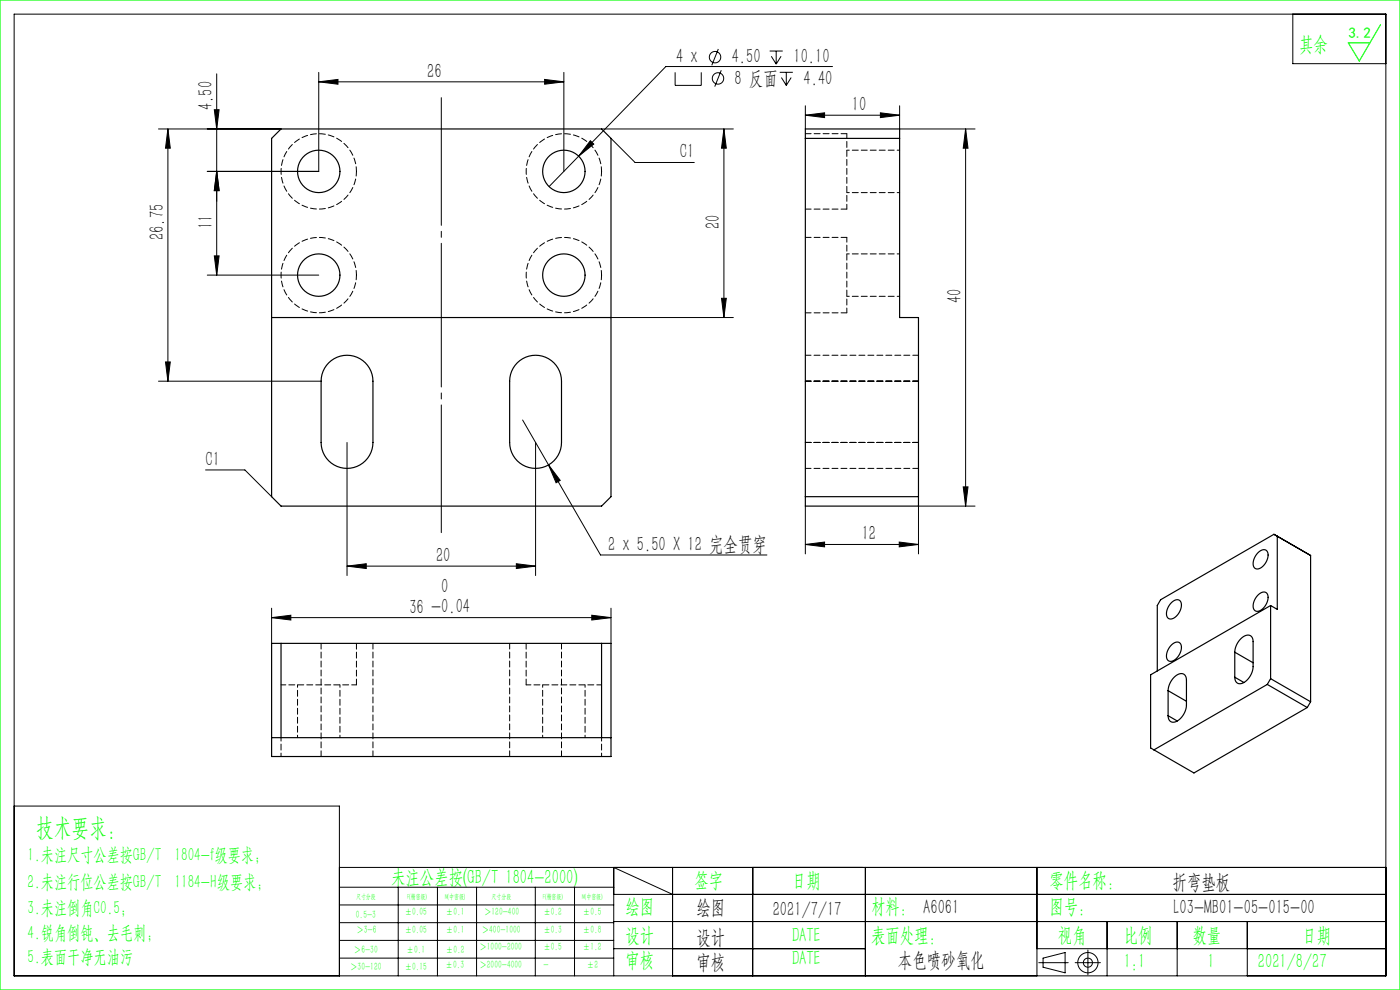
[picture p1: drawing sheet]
<svg xmlns="http://www.w3.org/2000/svg" width="297mm" height="210mm" viewBox="0 0 297 210" stroke-linecap="round" stroke-linejoin="round" font-family="sans-serif">
<g fill="none" stroke="#000" stroke-width=".21">
<path d="M3 3h291v204h-291zM46 15.7v42.7M67.6 17.4l4.1-.6v1.1zM67.6 15.4v21h-23.6M67.6 17.4h52M115.5 16.8l4.1 .6-4.1 .5zM119.6 15.4v21M143.2 15.3v2.8h5.6v-2.8M152.4 10.4l-1.4 3.5M153 14.9l-1.4 3.5M163.3 10.8h2.7M163.6 11.9l1.1 1.7"/>
<path d="M164.7 10.8v2.8M165.4 15.3h2.8M165.7 11.9l-1 1.7M165.8 16.4l1 1.7M166.8 15.3v2.8M167.8 16.4l-1 1.7M176.6 14.1h-35.3l-18.5 19M274.3 3v10.5h19.7M33.6 27.4h26M35.6 27.4v53.5M35.6 27.4l.5 4h-1zM45.5 23.3h1l-.5 4.1z"/>
<path d="M46 36.4l.5 4h-1zM122.8 33.1l-6.3 6.5M125.2 29.9l.8 .7-3.2 2.5zM127.6 27.4h28M129.6 29.4l5.1 5.1h12.6M153.6 27.4v40M153.6 27.4l.5 4h-1zM170.8 24.4l4.1-.5v1zM170.8 22.4v5M170.8 24.4h20M186.8 23.9l4 .5-4 .5zM190.8 22.4v5h16"/>
<path d="M204.8 27.4l.6 4h-1.1zM204.8 27.4v80M44 58.4h23.6M45.5 54.3h1l-.5 4.1zM35.1 76.8h1l-.5 4.1zM129.6 67.4h26M153.1 63.3h1l-.5 4.1zM33.6 80.9h34.5M43.6 99.7h8.4l5.6 5.7M73.6 93.9v28.2M110.9 89.1l16.5 28.6h35.3M113.6 93.9v28.2"/>
<path d="M116.4 98.6l2.4 3.3-.8 .5zM109.5 119.6l4.1 .5-4.1 .5zM170.8 115.5l4.1-.5v1zM170.8 107.4v10.1M170.8 115.5h24M190.8 115l4 .5-4 .5zM204.3 103.3h1.1l-.6 4.1zM206.8 107.4h-12v10.1M57.6 131l4.1-.5v1zM57.6 129v7.5M57.6 131h72M73.6 120.1l4.1-.5v1z"/>
<path d="M73.6 120.1h40M125.5 130.5l4.1 .5-4.1 .5zM129.6 129v7.5M3 171h69v36M72 184h222M72 188.2h58.2M72 192h58.2M72 195.7h58.2M72 199.5h58.2M84.5 188.2v18.8M92.8 188.2v18.8M101.1 188.2v18.8"/>
<path d="M113.6 188.2v18.8M121.9 188.2v18.8M130.2 189.7h163.8M130.2 195.5h163.8M142.7 189.7l-12.5-5.7v23M142.7 184v23M159.7 184v23M183.6 184v23M220 184v23M234.9 195.5v11.5M249.7 195.5v11.5M264.6 195.5v11.5"/>
<path d="M72 203.2h58.2M130.2 201.2h53.4M220 201.2h74M220.4 204.2h6.2M221.3 203.2l4.7-1.1v4.3l-4.7-1.2zM228.1 204.2h5.3M230.8 201.5v5.3"/>
<circle cx="151.7" cy="12.1" r="1.21"/>
<circle cx="152.3" cy="16.6" r="1.21"/>
<circle cx="230.8" cy="204.2" r="2.15"/>
<circle cx="230.8" cy="204.2" r=".96"/>
</g>
<path d="M93.6 113v-92.3" fill="none" stroke="#000" stroke-width=".21" stroke-dasharray="30.5 1.3 1.3 1.3" stroke-dashoffset="3.4"/>
<path d="M0 0h297v210h-297zM292.9 5.2l-4.5 7.7-2.4-3.8h4.6" fill="none" stroke="#0f0" stroke-width=".25"/>
<g fill="#000">
<path d="M67.6 17.4l4.1-.6v1.1zM115.5 16.8l4.1 .6-4.1 .5z"/>
<path d="M46 36.4l.5 4h-1zM45.5 23.3h1l-.5 4.1zM35.1 76.8h1l-.5 4.1zM35.6 27.4l.5 4h-1zM153.1 63.3h1l-.5 4.1zM153.6 27.4l.5 4h-1z"/>
<path d="M170.8 24.4l4.1-.5v1zM186.8 23.9l4 .5-4 .5z"/>
<path d="M204.8 27.4l.6 4h-1.1zM204.3 103.3h1.1l-.6 4.1z"/>
<path d="M45.5 54.3h1l-.5 4.1zM46 36.4l.5 4h-1z"/>
<path d="M116.4 98.6l1.6 3.8 .8-.5zM125.2 29.9l-2.4 3.2 3.2-2.5z"/>
<path d="M190.8 115l4 .5-4 .5zM170.8 115.5l4.1-.5v1z"/>
<path d="M57.6 131l4.1-.5v1zM125.5 130.5l4.1 .5-4.1 .5z"/>
<path d="M73.6 120.1l4.1-.5v1zM109.5 119.6l4.1 .5-4.1 .5z"/>
</g>
<g fill="none" stroke="#000" stroke-width=".25">
<path d="M57.6 29.4l2-2h68l2 2v76l-2 2h-68l-2-2zM170.8 27.4h20v40h4v40h-24zM170.8 29.4h20M57.6 67.4h72M69.7 77a5.5 5.5 0 0 1 6-1.2 5.5 5.5 0 0 1 3.4 5.1v13a5.5 5.5 0 0 1-5.5 5.5 5.5 5.5 0 0 1-5.5-5.5v-13a5.5 5.5 0 0 1 1.6-3.9zM109.7 77a5.5 5.5 0 0 1 6-1.2 5.5 5.5 0 0 1 3.4 5.1v13a5.5 5.5 0 0 1-5.5 5.5 5.5 5.5 0 0 1-5.5-5.5v-13a5.5 5.5 0 0 1 1.6-3.9zM170.8 105.4h24M267 117.1a1.14 1.14 0 0 1 1.6-.4 1.14 1.14 0 0 1 .4 1.6 2.61 2.61 0 0 1-2.6 2.3 1.96 1.96 0 0 1 0-2.7zM271 113.7v15.6l-1.5-.9M57.6 136.5h72v24h-72zM59.6 136.5v20M127.6 136.5v20"/>
<path d="M248.6 136.7a1.14 1.14 0 0 1 1.6-.4 1.14 1.14 0 0 1 .4 1.6 2.61 2.61 0 0 1-2.6 2.3 1.96 1.96 0 0 1 0-2.7zM248.6 127.8a1.14 1.14 0 0 1 1.6-.5 1.14 1.14 0 0 1 .4 1.6 2.61 2.61 0 0 1-2.6 2.3 1.96 1.96 0 0 1 0-2.7zM261.9 138.3a3.7 3.7 0 0 1 3-3.6 1.2 1.2 0 0 1 .9 1.4v5.3a3.7 3.7 0 0 1-2.9 3.6 1.2 1.2 0 0 1-1-1.3M261.9 138.3v5.4M261.9 138.3l3.9 2.3M267 126.1a1.14 1.14 0 0 1 1.6-.4 1.14 1.14 0 0 1 .4 1.6 2.61 2.61 0 0 1-2.6 2.3 1.96 1.96 0 0 1 0-2.8zM269.5 128.4l-25.4 14.7v15.6l9.2 5.3 24-13.9M269.5 128.4v15.6M57.6 156.5h72M245.5 142.3v-13.9l.7-1.2 24.1-13.9 7.7 4.5v31.1M247.8 146.5a3.7 3.7 0 0 1 2.9-3.6 1.2 1.2 0 0 1 1 1.4v5.3a3.7 3.7 0 0 1-2.9 3.6 1.2 1.2 0 0 1-1-1.4M247.8 146.5v5.3"/>
<path d="M247.8 151.8l2 1.1M247.8 146.5l3.9 2.3M261.9 143.7l2 1.1M268.8 145.2l-24 13.9M268.8 145.2l8.5 4.9M269.5 144l-.7 1.2M269.5 144l8.5 4.9M278 148.9l-.7 1.2"/>
<circle cx="67.6" cy="36.4" r="4.5"/>
<circle cx="119.6" cy="36.4" r="4.5"/>
<circle cx="67.6" cy="58.4" r="4.5"/>
<circle cx="119.6" cy="58.4" r="4.5"/>
</g>
<path d="M75.6 36.4a8 8 0 0 1-11.7 7 8 8 0 0 1-.8-13.7 8 8 0 0 1 12.5 5.8v.9M127.6 36.4a8 8 0 0 1-11.7 7 8 8 0 0 1-.8-13.7 8 8 0 0 1 12.5 5.8v.9M75.6 58.4a8 8 0 0 1-11.7 7 8 8 0 0 1-.8-13.7 8 8 0 0 1 12.5 5.8v.9M127.6 58.4a8 8 0 0 1-11.7 7 8 8 0 0 1-.8-13.7 8 8 0 0 1 12.5 5.8v.9M179.6 44.4v-16M179.6 66.4v-16M59.6 145.3h16M111.6 145.3h16" fill="none" stroke="#000" stroke-width=".21" stroke-dasharray="1.3 .6" stroke-dashoffset=".3"/>
<path d="M194.8 75.4h-24M170.8 80.9h24M170.8 93.9h24M170.8 99.4h24M194.8 80.9h-24M194.8 93.9h-24M68.1 136.5v24M108.1 136.5v24M79.1 160.5v-24M119.1 160.5v-24" fill="none" stroke="#000" stroke-width=".21" stroke-dasharray="1.3 .6" stroke-dashoffset=".1"/>
<path d="M179.6 28.4h-8.8M170.8 44.4h8.8M179.6 50.4h-8.8M170.8 66.4h8.8M111.6 136.5v8.8M75.6 145.3v-8.8" fill="none" stroke="#000" stroke-width=".21" stroke-dasharray="1.3 .6"/>
<path d="M190.8 31.9h-11.2M179.6 40.9h11.2M190.8 53.9h-11.2M179.6 62.9h11.2M63.1 145.3v11.2M72.1 156.5v-11.2M115.1 145.3v11.2M124.1 156.5v-11.2" fill="none" stroke="#000" stroke-width=".21" stroke-dasharray="1.3 .6" stroke-dashoffset=".8"/>
<path d="M127.6 156.5v4M59.6 160.5v-4" fill="none" stroke="#000" stroke-width=".21" stroke-dasharray="1.3 .6" stroke-dashoffset=".5"/>
<text font-size="5.4" fill="#0f0" x="7.7" y="177.2">技术要求：</text>
<g font-size="4.4" fill="#0f0">
<text x="275.6" y="10.8">其余</text>
<text x="83" y="187.5">未注公差按(GB/T 1804-2000)</text>
<text x="147.3" y="188">签字</text>
<text x="168" y="188">日期</text>
<text x="222.6" y="188">零件名称：</text>
<text x="132.7" y="193.6">绘图</text>
<text x="184.8" y="193.6">材料： A6061</text>
<text x="222.6" y="193.6">图号：</text>
<text x="132.7" y="199.8">设计</text>
<text x="168" y="199.8">DATE</text>
<text x="184.8" y="199.8">表面处理：</text>
<text x="224.4" y="199.8">视角</text>
<text x="238.4" y="199.8">比例</text>
<text x="253" y="199.8">数量</text>
<text x="276.3" y="199.8">日期</text>
<text x="132.7" y="205.1">审核</text>
<text x="168" y="204.6">DATE</text>
<text x="238.4" y="205.3">1:1</text>
<text x="256.2" y="205.3">1</text>
<text x="266.9" y="205.3">2021/8/27</text>
</g>
<g font-size="4.4">
<text x="90.6" y="16.5">26</text>
<text x="143.4" y="13.4">4 x</text>
<text x="155.2" y="13.4">4.50</text>
<text x="155.9" y="17.9">8 反面</text>
<text x="168.3" y="13.4">10.10</text>
<text x="170.5" y="17.9">4.40</text>
<text x="45.1" y="23.3" transform="rotate(-90 45.1 23.3)">4.50</text>
<text x="180.7" y="23.6">10</text>
<text x="144.2" y="33.6">C1</text>
<text x="34.7" y="50.9" transform="rotate(-90 34.7 50.9)">26.75</text>
<text x="45.1" y="48.6" transform="rotate(-90 45.1 48.6)">11</text>
<text x="152.7" y="48.6" transform="rotate(-90 152.7 48.6)">20</text>
<text x="204" y="64.2" transform="rotate(-90 204 64.2)">40</text>
<text x="43.6" y="98.8">C1</text>
<text x="92.5" y="119.2">20</text>
<text x="129" y="116.9">2 x 5.50 X 12 完全贯穿</text>
<text x="182.8" y="114.6">12</text>
<text x="93.6" y="125.8">0</text>
<text x="86.9" y="130.1">36 -0.04</text>
<text x="248.8" y="188.6">折弯垫板</text>
<text x="147.8" y="194">绘图</text>
<text x="163.9" y="194.3">2021/7/17</text>
<text x="249" y="194">L03-MB01-05-015-00</text>
<text x="147.8" y="200.2">设计</text>
<text x="147.8" y="205.5">审核</text>
<text x="190.5" y="205">本色喷砂氧化</text>
</g>
<g font-size="4" fill="#0f0">
<text x="5.9" y="182.6">1.未注尺寸公差按GB/T 1804-f级要求；</text>
<text x="5.9" y="188.4">2.未注行位公差按GB/T 1184-H级要求；</text>
<text x="5.9" y="193.9">3.未注倒角C0.5；</text>
<text x="5.9" y="199.2">4.锐角倒钝、去毛刺；</text>
<text x="5.9" y="204.2">5.表面干净无油污</text>
</g>
<text font-size="3.2" fill="#0f0" x="286.1" y="8">3.2</text>
<g font-size="2.3" fill="#0f0">
<text x="75.5" y="194.7">0.5-3</text>
<text x="75.6" y="198">＞3-6</text>
<text x="85.9" y="194.2">±0.05</text>
<text x="85.9" y="198">±0.05</text>
<text x="94.6" y="194.2">±0.1</text>
<text x="94.6" y="198">±0.1</text>
<text x="102.2" y="198">＞400-1000</text>
<text x="102.7" y="194.2">＞120-400</text>
<text x="115.3" y="194.2">±0.2</text>
<text x="115.3" y="198">±0.3</text>
<text x="123.7" y="194.2">±0.5</text>
<text x="123.7" y="198">±0.8</text>
<text x="75.1" y="202.2">＞6-30</text>
<text x="86.3" y="202.2">±0.1</text>
<text x="94.6" y="202.2">±0.2</text>
<text x="101.7" y="201.6">＞1000-2000</text>
<text x="115.3" y="201.6">±0.5</text>
<text x="123.7" y="201.6">±1.2</text>
<text x="74.3" y="205.8">＞30-120</text>
<text x="85.9" y="205.8">±0.15</text>
<text x="94.5" y="205.4">±0.3</text>
<text x="101.7" y="205.4">＞2000-4000</text>
<text x="115.3" y="205.4">-</text>
<text x="124.5" y="205.4">±2</text>
</g>
<g font-size="1.5" fill="#0f0">
<text x="75.5" y="190.6">尺寸分段</text>
<text x="86.4" y="190.6">F(精密级)</text>
<text x="94.4" y="190.6">M(中密级)</text>
<text x="104.3" y="190.6">尺寸分段</text>
<text x="115.2" y="190.6">F(精密级)</text>
<text x="123.5" y="190.6">M(中密级)</text>
</g>
</svg>
